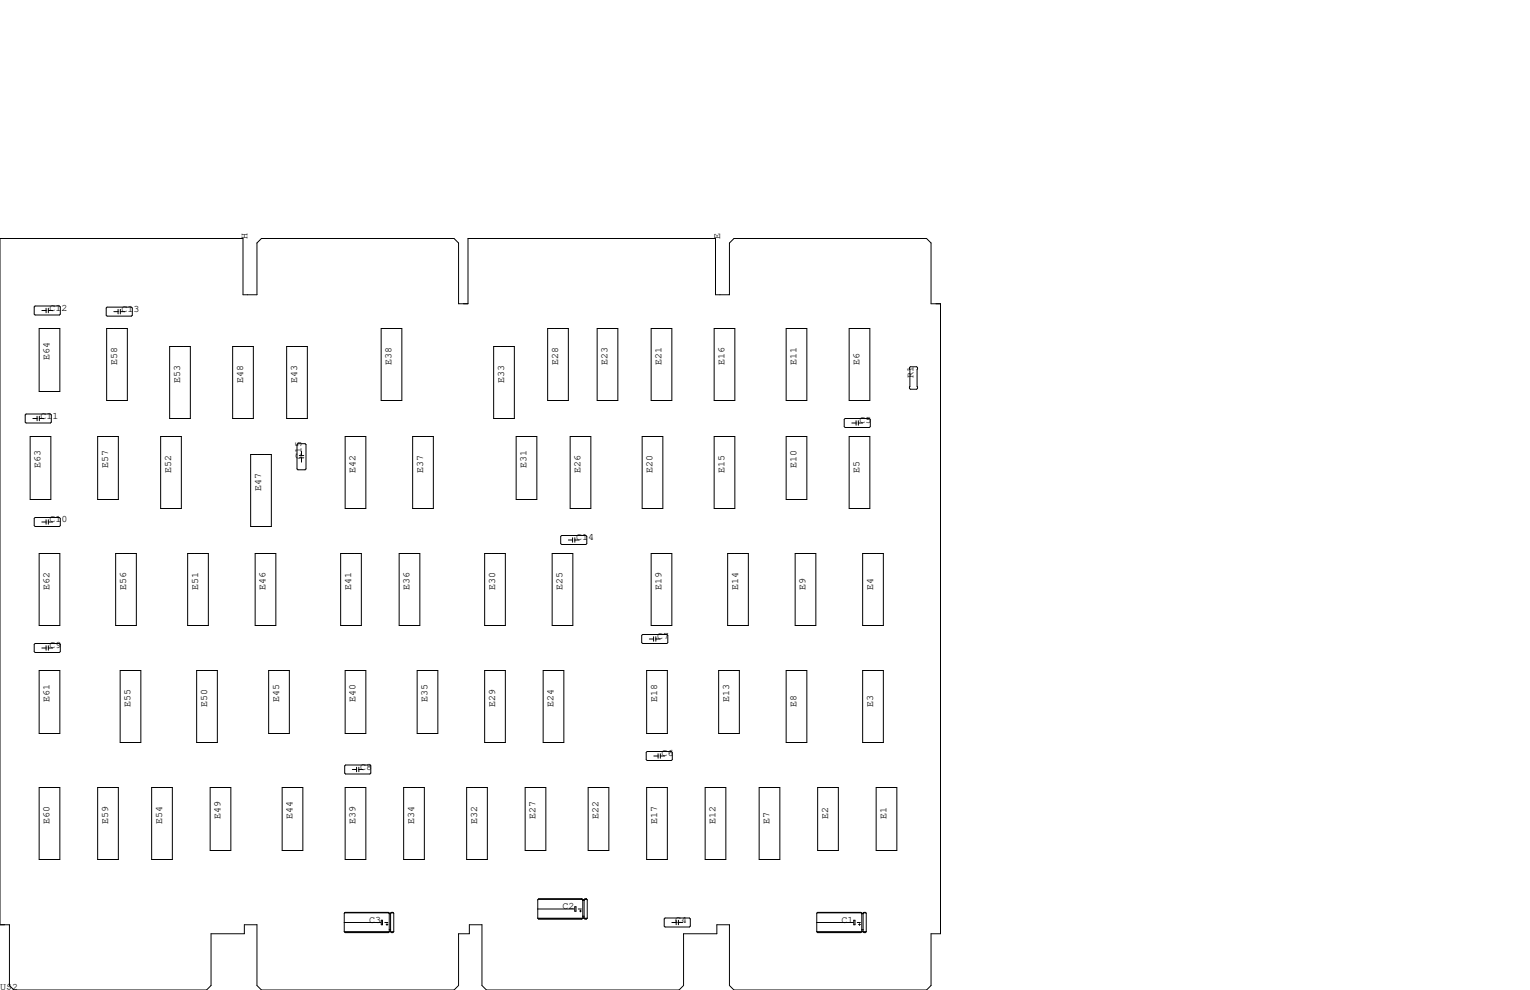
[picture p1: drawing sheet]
<svg xmlns="http://www.w3.org/2000/svg" width="432mm" height="279mm" viewBox="0 0 432 279" stroke-linecap="round" stroke-linejoin="round" font-family="sans-serif">
<g fill="none" stroke="#000" stroke-width=".28">
<path d="M0 67.3h68.6v15.9h3.9v-14.6l1.3-1.3h54.3l1.3 1.3v17.1h2.7v-18.4h69.8v15.9h4v-14.6l1.2-1.3h54.4l1.3 1.3v17.1h2.6v177.8h-2.6v14.6l-1.3 1.3h-54.4l-1.2-1.3v-17.1h-3.6v2.5h-9.4v14.6l-1.3 1.3h-54.3l-1.3-1.3v-17.1h-3.5v2.5h-3.1v14.6l-1.3 1.3h-54.3l-1.3-1.3v-17.1h-3.5v2.5h-9.4v14.6l-1.3 1.3h-54.4l-1.2-1.3v-17.1h-2.7zM9.9 86.4h6.9l.2 .2v2l-.2 .3h-6.9l-.2-.3v-2zM11 92.7h5.9v17.8h-5.9zM11.8 87.6h1.2M13 87v1.3M13.6 87v1.3M13.6 87.6h1.3M30.1 92.7h5.8v20.3h-5.8zM30.2 86.7h6.9l.2 .2v2.1l-.2 .2h-6.9l-.2-.2v-2.1zM32.1 87.9h1.2M33.3 87.3v1.3M34 87.3v1.3"/>
<path d="M34 87.9h1.2M47.9 97.8h5.8v20.3h-5.8zM65.7 97.8h5.8v20.3h-5.8zM80.9 97.8h5.8v20.3h-5.8zM107.6 92.7h5.8v20.3h-5.8zM139.3 97.8h5.9v20.3h-5.9zM154.6 92.7h5.8v20.3h-5.8zM168.5 92.7h5.9v20.3h-5.9zM183.8 92.7h5.8v20.3h-5.8zM201.5 92.7h5.9v20.3h-5.9zM221.9 92.7h5.8v20.3h-5.8zM239.6 92.7h5.9v20.3h-5.9z"/>
<path d="M7.4 116.8h6.8l.3 .3v2l-.3 .3h-6.8l-.3-.3v-2zM9.3 118.1h1.2M10.5 117.5v1.2M11.1 118.1h1.2M11.1 117.5v1.2M238.5 118.1h6.9l.2 .3v2l-.2 .2h-6.9l-.2-.2v-2zM240.4 119.4h1.2M241.6 118.7v1.3M242.2 118.7v1.3M242.2 119.4h1.3M256.9 103.5h1.8l.3 .3v5.8l-.3 .3h-1.8l-.2-.3v-5.8zM8.5 123.2h5.9v17.8h-5.9z"/>
<path d="M27.6 123.2h5.8v17.8h-5.8zM45.3 123.2h5.9v20.3h-5.9zM70.7 128.3h5.9v20.3h-5.9zM83.8 125.5l.3-.3h2l.3 .3v6.8l-.3 .3h-2l-.3-.3zM84.5 129.2h1.2M84.5 128.6h1.2M85.1 127.4v1.2M85.1 129.2v1.2M97.4 123.2h5.9v20.3h-5.9zM116.5 123.2h5.8v20.3h-5.8zM145.7 123.2h5.8v17.8h-5.8zM160.9 123.2h5.9v20.3h-5.9z"/>
<path d="M181.2 123.2h5.9v20.3h-5.9zM201.5 123.2h5.9v20.3h-5.9zM221.9 123.2h5.8v17.8h-5.8zM239.6 123.2h5.9v20.3h-5.9zM9.9 146h6.9l.2 .3v2l-.2 .3h-6.9l-.2-.3v-2zM11 156.2h5.9v20.3h-5.9zM11.8 147.3h1.2M13 146.7v1.3M13.6 146.7v1.3M13.6 147.3h1.3M32.6 156.2h5.9v20.3h-5.9zM53 156.2h5.8v20.3h-5.8z"/>
<path d="M72 156.2h5.9v20.3h-5.9zM96.1 156.2h5.9v20.3h-5.9zM112.6 156.2h5.9v20.3h-5.9zM136.8 156.2h5.8v20.3h-5.8zM155.8 156.2h5.9v20.3h-5.9zM158.5 151.1h6.9l.2 .3v2l-.2 .3h-6.9l-.3-.3v-2zM160.4 152.4h1.2M161.6 151.8v1.2M162.2 151.8v1.2M162.2 152.4h1.2M183.8 156.2h5.8v20.3h-5.8zM205.4 156.2h5.8v20.3h-5.8z"/>
<path d="M224.4 156.2h5.9v20.3h-5.9zM243.5 156.2h5.8v20.3h-5.8zM181.4 179.1h6.8l.3 .2v2.1l-.3 .2h-6.8l-.3-.2v-2.1zM184.5 179.7v1.3M185.1 179.7v1.3M9.9 181.6h6.9l.2 .3v2l-.2 .2h-6.9l-.2-.2v-2zM11 189.2h5.9v17.8h-5.9zM11.8 182.9h1.2M13 182.2v1.3M13.6 182.2v1.3M13.6 182.9h1.3M33.9 189.2h5.9v20.3h-5.9z"/>
<path d="M55.5 189.2h5.8v20.3h-5.8zM75.8 189.2h5.9v17.8h-5.9zM97.4 189.2h5.9v17.8h-5.9zM117.7 189.2h5.9v17.8h-5.9zM136.8 189.2h5.8v20.3h-5.8zM153.3 189.2h5.8v20.3h-5.8zM182.5 189.2h5.8v17.8h-5.8zM183.3 180.3h1.2M185.1 180.3h1.2M202.8 189.2h5.9v17.8h-5.9zM221.9 189.2h5.8v20.3h-5.8zM243.5 189.2h5.8v20.3h-5.8z"/>
<path d="M97.3 216.2l.2-.3h6.9l.2 .3v2l-.2 .2h-6.9l-.2-.2zM99.4 217.2h1.2M100.6 216.5v1.3M101.3 216.5v1.3M101.3 217.2h1.2M182.6 212.1h6.9l.2 .2v2.1l-.2 .2h-6.9l-.2-.2v-2.1zM184.5 213.4h1.2M185.7 212.7v1.3M186.4 212.7v1.3M186.4 213.4h1.2M11 222.2h5.9v20.4h-5.9zM27.6 222.2h5.8v20.4h-5.8z"/>
<path d="M42.8 222.2h5.8v20.4h-5.8zM59.3 222.2h5.9v17.8h-5.9zM79.6 222.2h5.9v17.8h-5.9zM97.4 222.2h5.9v20.4h-5.9zM113.9 222.2h5.9v20.4h-5.9zM131.7 222.2h5.8v20.4h-5.8zM148.2 222.2h5.9v17.8h-5.9zM166 222.2h5.8v17.8h-5.8zM182.5 222.2h5.8v20.4h-5.8zM199 222.2h5.9v20.4h-5.9zM214.2 222.2h5.9v20.4h-5.9zM230.8 222.2h5.8v17.8h-5.8z"/>
<path d="M247.3 222.2h5.8v17.8h-5.8zM97.3 257.6h12.4M107.6 259.7h.4v1.3h-.4zM109.6 257.5h-12.2l-.2 .2v5.3M109.6 257.5h-12.2M109.6 257.5l.3 .2M109.9 257.7v5.3l-.3 .2h-12.2l-.2-.2M109.9 257.7h.3M109.9 257.9h.3M109.9 257.8h.3M110.2 257.7v5.3l.3 .2h.4l.2-.2M110.4 257.6h.6"/>
<path d="M110.9 257.5h-.4l-.3 .2M110.9 257.5h-.4M110.9 257.5l.2 .2v5.3M151.8 259.1h13.9M151.8 256.5h10.3M151.9 253.8h12.4M152 259.3h12.2M162.2 255.9h.4v1.3h-.4zM163.2 256.5h.9M163.6 257.1h.5M163.8 256.9v.5M164.2 253.7h-12.2l-.2 .2v5.2"/>
<path d="M164.2 253.7l.3 .2M164.2 253.7h-12.2M164.5 253.9v5.2l-.3 .3h-12.2l-.2-.3M164.5 258.6h.3M164.5 253.9h.3M164.5 254.1h.3M164.5 254h.3M164.6 259h.1M164.8 253.9v5.2l.3 .3h.4l.2-.3M165 253.8h.6M165.1 259.3h.4M165.5 253.7l.2 .2v5.2"/>
<path d="M165.5 253.7h-.4l-.3 .2M165.5 253.7h-.4M187.5 259.3l.2-.2h6.9l.2 .2v2.1l-.2 .2h-6.9l-.2-.2zM190.8 259.7v1.3M191.5 259.7v1.3M230.6 257.6h12.5M241 259.7h.3v1.3h-.3zM243 257.5h-12.2l-.3 .2v5.3M243 257.5l.2 .2M243 257.5h-12.2M243.2 257.7v5.3l-.2 .2h-12.2l-.3-.2M243.2 257.7h.4"/>
<path d="M243.2 257.9h.4M243.2 257.8h.4M243.6 257.7v5.3l.2 .2h.4l.3-.2M243.7 257.6h.6M244.2 257.5l.3 .2v5.3M244.2 257.5h-.4l-.2 .2M244.2 257.5h-.4M97.2 263h13.9M97.2 260.3h10.3M97.4 263.1h12.2M108.6 260.3h.9M109 260.9h.5"/>
<path d="M109.2 260.7v.5M109.9 262.4h.3M110 262.8h.1M110.5 263.1h.4M189.6 260.3h1.2M191.5 260.3h1.2M230.5 263h14M230.5 260.3h10.3M230.8 263.1h12.2M241.9 260.3h.9M242.3 260.9h.5M242.6 260.7v.5"/>
<path d="M243.2 262.4h.4M243.3 262.8h.2M243.8 263.1h.4"/>
</g>
<g font-size="2.8">
<text x="69.8" y="67.3" transform="rotate(-90 69.8 67.3)">H</text>
<text x="203.2" y="67.3" transform="rotate(-90 203.2 67.3)">E</text>
<text x="14" y="87.6">C12</text>
<text x="34.3" y="87.9">C13</text>
<text x="14" y="101.6" transform="rotate(-90 14 101.6)">E64</text>
<text x="33" y="102.9" transform="rotate(-90 33 102.9)">E58</text>
<text x="50.8" y="107.9" transform="rotate(-90 50.8 107.9)">E53</text>
<text x="68.6" y="107.9" transform="rotate(-90 68.6 107.9)">E48</text>
<text x="83.8" y="107.9" transform="rotate(-90 83.8 107.9)">E43</text>
<text x="110.5" y="102.9" transform="rotate(-90 110.5 102.9)">E38</text>
<text x="142.2" y="107.9" transform="rotate(-90 142.2 107.9)">E33</text>
<text x="157.5" y="102.9" transform="rotate(-90 157.5 102.9)">E28</text>
<text x="171.4" y="102.9" transform="rotate(-90 171.4 102.9)">E23</text>
<text x="186.7" y="102.9" transform="rotate(-90 186.7 102.9)">E21</text>
<text x="204.5" y="102.9" transform="rotate(-90 204.5 102.9)">E16</text>
<text x="224.8" y="102.9" transform="rotate(-90 224.8 102.9)">E11</text>
<text x="242.6" y="102.9" transform="rotate(-90 242.6 102.9)">E6</text>
<text x="257.8" y="106.7" transform="rotate(-90 257.8 106.7)">R1</text>
<text x="11.4" y="118.1">C11</text>
<text x="242.6" y="119.4">C5</text>
<text x="85.1" y="129.5" transform="rotate(-90 85.1 129.5)">C15</text>
<text x="11.4" y="132.1" transform="rotate(-90 11.4 132.1)">E63</text>
<text x="30.5" y="132.1" transform="rotate(-90 30.5 132.1)">E57</text>
<text x="48.3" y="133.3" transform="rotate(-90 48.3 133.3)">E52</text>
<text x="100.3" y="133.3" transform="rotate(-90 100.3 133.3)">E42</text>
<text x="119.4" y="133.3" transform="rotate(-90 119.4 133.3)">E37</text>
<text x="148.6" y="132.1" transform="rotate(-90 148.6 132.1)">E31</text>
<text x="163.8" y="133.3" transform="rotate(-90 163.8 133.3)">E26</text>
<text x="184.1" y="133.3" transform="rotate(-90 184.1 133.3)">E20</text>
<text x="204.5" y="133.3" transform="rotate(-90 204.5 133.3)">E15</text>
<text x="224.8" y="132.1" transform="rotate(-90 224.8 132.1)">E10</text>
<text x="242.6" y="133.3" transform="rotate(-90 242.6 133.3)">E5</text>
<text x="73.7" y="138.4" transform="rotate(-90 73.7 138.4)">E47</text>
<text x="14" y="147.3">C10</text>
<text x="162.6" y="152.4">C14</text>
<text x="14" y="166.4" transform="rotate(-90 14 166.4)">E62</text>
<text x="35.6" y="166.4" transform="rotate(-90 35.6 166.4)">E56</text>
<text x="55.9" y="166.4" transform="rotate(-90 55.9 166.4)">E51</text>
<text x="74.9" y="166.4" transform="rotate(-90 74.9 166.4)">E46</text>
<text x="99.1" y="166.4" transform="rotate(-90 99.1 166.4)">E41</text>
<text x="115.6" y="166.4" transform="rotate(-90 115.6 166.4)">E36</text>
<text x="139.7" y="166.4" transform="rotate(-90 139.7 166.4)">E30</text>
<text x="158.7" y="166.4" transform="rotate(-90 158.7 166.4)">E25</text>
<text x="186.7" y="166.4" transform="rotate(-90 186.7 166.4)">E19</text>
<text x="208.3" y="166.4" transform="rotate(-90 208.3 166.4)">E14</text>
<text x="227.3" y="166.4" transform="rotate(-90 227.3 166.4)">E9</text>
<text x="246.4" y="166.4" transform="rotate(-90 246.4 166.4)">E4</text>
<text x="14" y="182.9">C9</text>
<text x="185.4" y="180.3">C7</text>
<text x="14" y="198.1" transform="rotate(-90 14 198.1)">E61</text>
<text x="36.8" y="199.4" transform="rotate(-90 36.8 199.4)">E55</text>
<text x="58.4" y="199.4" transform="rotate(-90 58.4 199.4)">E50</text>
<text x="78.7" y="198.1" transform="rotate(-90 78.7 198.1)">E45</text>
<text x="100.3" y="198.1" transform="rotate(-90 100.3 198.1)">E40</text>
<text x="120.6" y="198.1" transform="rotate(-90 120.6 198.1)">E35</text>
<text x="139.7" y="199.4" transform="rotate(-90 139.7 199.4)">E29</text>
<text x="156.2" y="199.4" transform="rotate(-90 156.2 199.4)">E24</text>
<text x="185.4" y="198.1" transform="rotate(-90 185.4 198.1)">E18</text>
<text x="205.7" y="198.1" transform="rotate(-90 205.7 198.1)">E13</text>
<text x="224.8" y="199.4" transform="rotate(-90 224.8 199.4)">E8</text>
<text x="246.4" y="199.4" transform="rotate(-90 246.4 199.4)">E3</text>
<text x="186.7" y="213.4">C6</text>
<text x="101.6" y="217.2">C8</text>
<text x="14" y="232.4" transform="rotate(-90 14 232.4)">E60</text>
<text x="30.5" y="232.4" transform="rotate(-90 30.5 232.4)">E59</text>
<text x="45.7" y="232.4" transform="rotate(-90 45.7 232.4)">E54</text>
<text x="62.2" y="231.1" transform="rotate(-90 62.2 231.1)">E49</text>
<text x="82.5" y="231.1" transform="rotate(-90 82.5 231.1)">E44</text>
<text x="100.3" y="232.4" transform="rotate(-90 100.3 232.4)">E39</text>
<text x="116.8" y="232.4" transform="rotate(-90 116.8 232.4)">E34</text>
<text x="134.6" y="232.4" transform="rotate(-90 134.6 232.4)">E32</text>
<text x="151.1" y="231.1" transform="rotate(-90 151.1 231.1)">E27</text>
<text x="168.9" y="231.1" transform="rotate(-90 168.9 231.1)">E22</text>
<text x="185.4" y="232.4" transform="rotate(-90 185.4 232.4)">E17</text>
<text x="201.9" y="232.4" transform="rotate(-90 201.9 232.4)">E12</text>
<text x="217.2" y="232.4" transform="rotate(-90 217.2 232.4)">E7</text>
<text x="233.7" y="231.1" transform="rotate(-90 233.7 231.1)">E2</text>
<text x="250.2" y="231.1" transform="rotate(-90 250.2 231.1)">E1</text>
<text x="158.7" y="256.5">C2</text>
<text x="104.1" y="260.3">C3</text>
<text x="190.5" y="260.3">C4</text>
<text x="237.5" y="260.3">C1</text>
<text x="0" y="279.4">U$2</text>
</g>
</svg>
